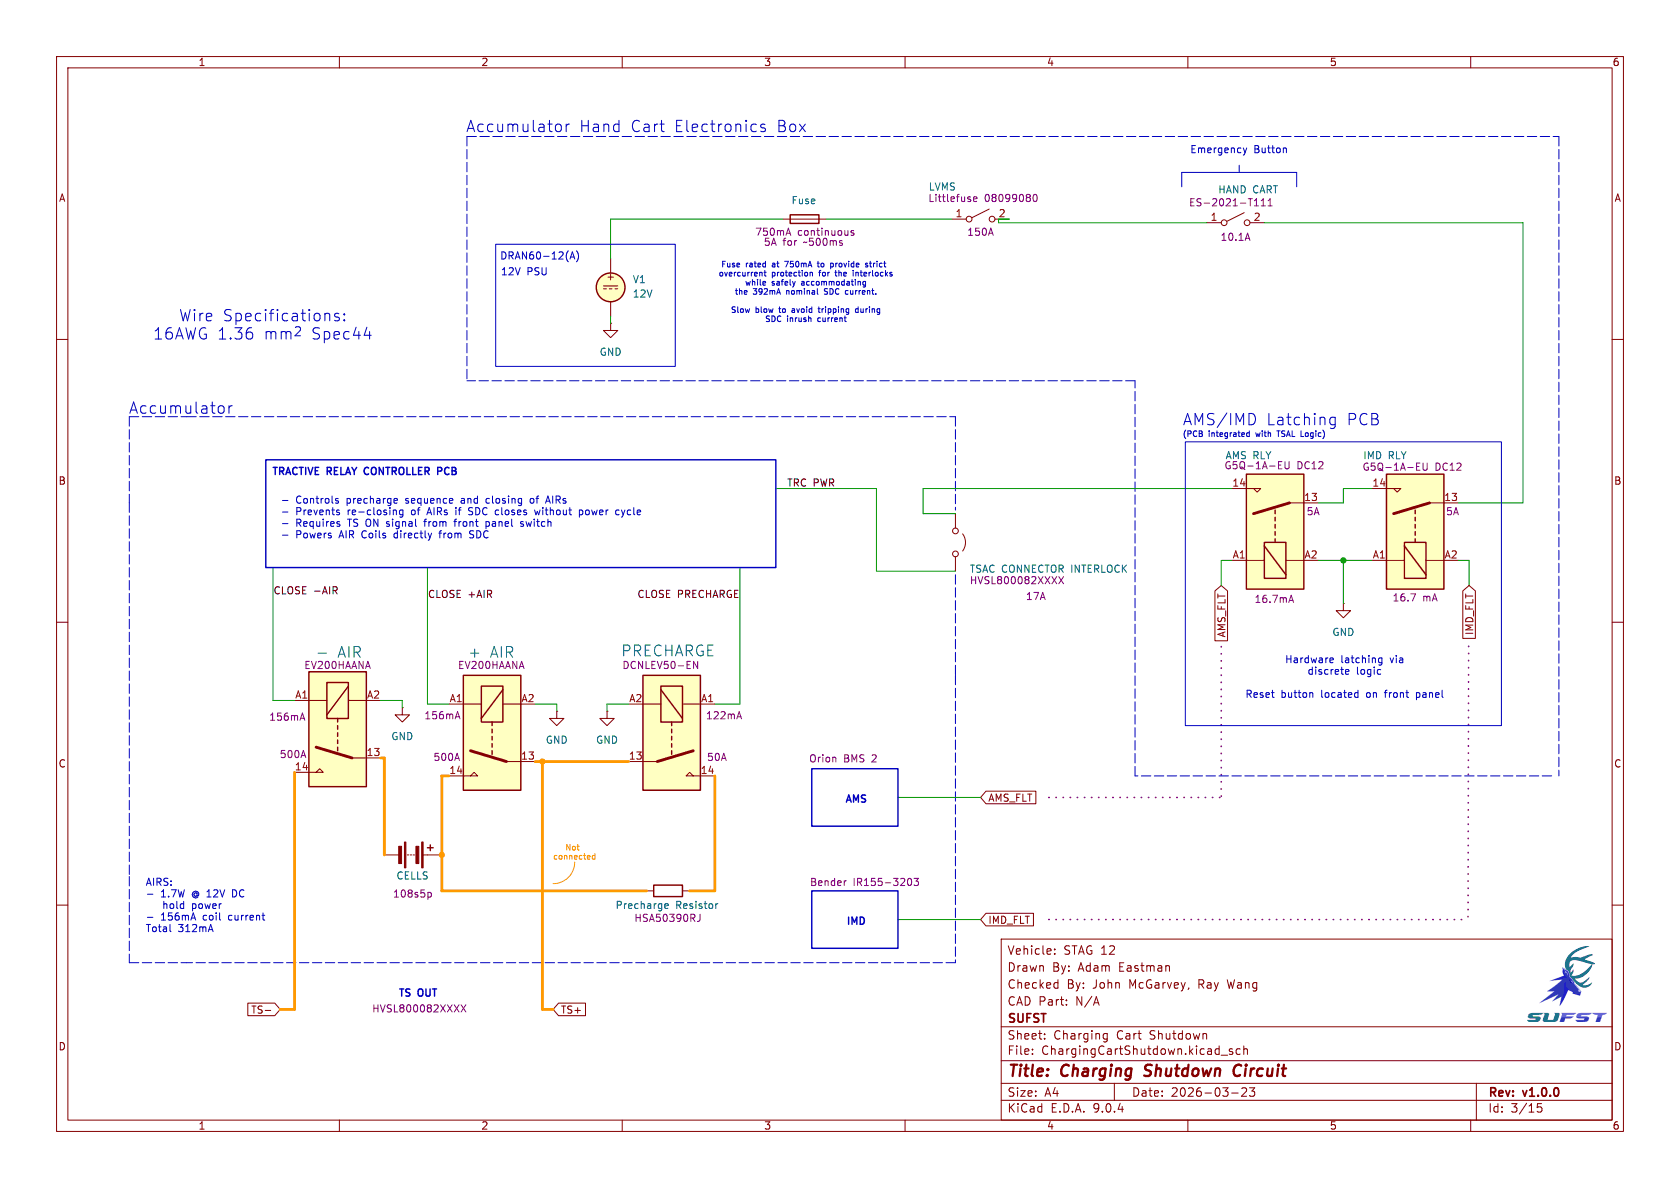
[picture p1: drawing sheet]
(kicad_sch
 (version 20250114)
 (generator "eeschema")
 (generator_version "9.0")
 (paper "A4")
 (title_block
  (title "Charging Shutdown Circuit")
  (date "2026-03-23")
  (rev "v1.0.0")
  (company "SUFST")
  (comment 1 "STAG 12")
  (comment 2 "Adam Eastman")
  (comment 3 "John McGarvey, Ray Wang")
  (comment 4 "N/A"))
 (lib_symbols
  (symbol "Device:Battery"
   (pin_numbers (hide yes))
   (pin_names
    (offset 0) (hide yes)) (exclude_from_sim no) (in_bom yes) (on_board yes)
   (property "Reference" "BT" (at 2.54 2.54 0) (effects (font (size 1.27 1.27)) (justify left)))
   (property "Value" "Battery" (at 2.54 0 0) (effects (font (size 1.27 1.27)) (justify left)))
   (property "Footprint" "" (at 0 1.524 90) (effects (font (size 1.27 1.27)) (hide yes)))
   (property "Datasheet" "~" (at 0 1.524 90) (effects (font (size 1.27 1.27)) (hide yes)))
   (property "Description" "Multiple-cell battery" (at 0 0 0) (effects (font (size 1.27 1.27)) (hide yes)))
   (symbol "Battery_0_1"
    (rectangle (start -2.286 1.778) (end 2.286 1.524) (stroke (width 0) (type default)) (fill (type outline)))
    (rectangle (start -2.286 -1.27) (end 2.286 -1.524) (stroke (width 0) (type default)) (fill (type outline)))
    (rectangle (start -1.524 1.016) (end 1.524 0.508) (stroke (width 0) (type default)) (fill (type outline)))
    (rectangle (start -1.524 -2.032) (end 1.524 -2.54) (stroke (width 0) (type default)) (fill (type outline)))
    (polyline (pts (xy 0 1.778) (xy 0 2.54)) (stroke (width 0) (type default)) (fill (type none)))
    (polyline (pts (xy 0 0) (xy 0 0.254)) (stroke (width 0) (type default)) (fill (type none)))
    (polyline (pts (xy 0 -0.508) (xy 0 -0.254)) (stroke (width 0) (type default)) (fill (type none)))
    (polyline (pts (xy 0 -1.016) (xy 0 -0.762)) (stroke (width 0) (type default)) (fill (type none)))
    (polyline (pts (xy 0.762 3.048) (xy 1.778 3.048)) (stroke (width 0.254) (type default)) (fill (type none)))
    (polyline (pts (xy 1.27 3.556) (xy 1.27 2.54)) (stroke (width 0.254) (type default)) (fill (type none))))
   (symbol "Battery_1_1"
    (pin passive line (at 0 5.08 270) (length 2.54) (name "+" (effects (font (size 1.27 1.27)))) (number "1" (effects (font (size 1.27 1.27)))))
    (pin passive line (at 0 -5.08 90) (length 2.54) (name "-" (effects (font (size 1.27 1.27)))) (number "2" (effects (font (size 1.27 1.27))))))
   (embedded_fonts no))
  (symbol "Device:Fuse"
   (pin_numbers (hide yes))
   (pin_names
    (offset 0)) (exclude_from_sim no) (in_bom yes) (on_board yes)
   (property "Reference" "F" (at 2.032 0 90) (effects (font (size 1.27 1.27))))
   (property "Value" "Fuse" (at -1.905 0 90) (effects (font (size 1.27 1.27))))
   (property "Footprint" "" (at -1.778 0 90) (effects (font (size 1.27 1.27)) (hide yes)))
   (property "Datasheet" "~" (at 0 0 0) (effects (font (size 1.27 1.27)) (hide yes)))
   (property "Description" "Fuse" (at 0 0 0) (effects (font (size 1.27 1.27)) (hide yes)))
   (symbol "Fuse_0_1"
    (rectangle (start -0.762 -2.54) (end 0.762 2.54) (stroke (width 0.254) (type default)) (fill (type none)))
    (polyline (pts (xy 0 2.54) (xy 0 -2.54)) (stroke (width 0) (type default)) (fill (type none))))
   (symbol "Fuse_1_1"
    (pin passive line (at 0 3.81 270) (length 1.27) (name "~" (effects (font (size 1.27 1.27)))) (number "1" (effects (font (size 1.27 1.27)))))
    (pin passive line (at 0 -3.81 90) (length 1.27) (name "~" (effects (font (size 1.27 1.27)))) (number "2" (effects (font (size 1.27 1.27))))))
   (embedded_fonts no))
  (symbol "Device:R"
   (pin_numbers (hide yes))
   (pin_names
    (offset 0)) (exclude_from_sim no) (in_bom yes) (on_board yes)
   (property "Reference" "R" (at 2.032 0 90) (effects (font (size 1.27 1.27))))
   (property "Value" "R" (at 0 0 90) (effects (font (size 1.27 1.27))))
   (property "Footprint" "" (at -1.778 0 90) (effects (font (size 1.27 1.27)) (hide yes)))
   (property "Datasheet" "~" (at 0 0 0) (effects (font (size 1.27 1.27)) (hide yes)))
   (property "Description" "Resistor" (at 0 0 0) (effects (font (size 1.27 1.27)) (hide yes)))
   (symbol "R_0_1"
    (rectangle (start -1.016 -2.54) (end 1.016 2.54) (stroke (width 0.254) (type default)) (fill (type none))))
   (symbol "R_1_1"
    (pin passive line (at 0 3.81 270) (length 1.27) (name "~" (effects (font (size 1.27 1.27)))) (number "1" (effects (font (size 1.27 1.27)))))
    (pin passive line (at 0 -3.81 90) (length 1.27) (name "~" (effects (font (size 1.27 1.27)))) (number "2" (effects (font (size 1.27 1.27))))))
   (embedded_fonts no))
  (symbol "Jumper:Jumper_2_Open"
   (pin_numbers (hide yes))
   (pin_names
    (offset 0) (hide yes)) (exclude_from_sim no) (in_bom yes) (on_board yes)
   (property "Reference" "JP" (at 0 2.794 0) (effects (font (size 1.27 1.27))))
   (property "Value" "Jumper_2_Open" (at 0 -2.286 0) (effects (font (size 1.27 1.27))))
   (property "Footprint" "" (at 0 0 0) (effects (font (size 1.27 1.27)) (hide yes)))
   (property "Datasheet" "~" (at 0 0 0) (effects (font (size 1.27 1.27)) (hide yes)))
   (property "Description" "Jumper, 2-pole, open" (at 0 0 0) (effects (font (size 1.27 1.27)) (hide yes)))
   (symbol "Jumper_2_Open_0_0"
    (circle (center -2.032 0) (radius 0.508) (stroke (width 0) (type default)) (fill (type none)))
    (circle (center 2.032 0) (radius 0.508) (stroke (width 0) (type default)) (fill (type none))))
   (symbol "Jumper_2_Open_0_1"
    (arc (start -1.524 1.27) (mid 0 1.778) (end 1.524 1.27) (stroke (width 0) (type default)) (fill (type none))))
   (symbol "Jumper_2_Open_1_1"
    (pin passive line (at -5.08 0 0) (length 2.54) (name "A" (effects (font (size 1.27 1.27)))) (number "1" (effects (font (size 1.27 1.27)))))
    (pin passive line (at 5.08 0 180) (length 2.54) (name "B" (effects (font (size 1.27 1.27)))) (number "2" (effects (font (size 1.27 1.27))))))
   (embedded_fonts no))
  (symbol "Relay:Relay_SPST-NO" (exclude_from_sim no) (in_bom yes) (on_board yes)
   (property "Reference" "K" (at 11.43 3.81 0) (effects (font (size 1.27 1.27)) (justify left)))
   (property "Value" "Relay_SPST-NO" (at 11.43 1.27 0) (effects (font (size 1.27 1.27)) (justify left)))
   (property "Footprint" "" (at 11.43 -1.27 0) (effects (font (size 1.27 1.27)) (justify left) (hide yes)))
   (property "Datasheet" "~" (at 0 0 0) (effects (font (size 1.27 1.27)) (hide yes)))
   (property "Description" "Relay SPST, normally open, EN50005" (at 0 0 0) (effects (font (size 1.27 1.27)) (hide yes)))
   (symbol "Relay_SPST-NO_0_0"
    (polyline (pts (xy 7.62 5.08) (xy 7.62 2.54) (xy 6.985 3.175) (xy 7.62 3.81)) (stroke (width 0) (type default)) (fill (type none))))
   (symbol "Relay_SPST-NO_0_1"
    (rectangle (start -10.16 5.08) (end 10.16 -5.08) (stroke (width 0.254) (type default)) (fill (type background)))
    (rectangle (start -8.255 1.905) (end -1.905 -1.905) (stroke (width 0.254) (type default)) (fill (type none)))
    (polyline (pts (xy -7.62 -1.905) (xy -2.54 1.905)) (stroke (width 0.254) (type default)) (fill (type none)))
    (polyline (pts (xy -5.08 5.08) (xy -5.08 1.905)) (stroke (width 0) (type default)) (fill (type none)))
    (polyline (pts (xy -5.08 -5.08) (xy -5.08 -1.905)) (stroke (width 0) (type default)) (fill (type none)))
    (polyline (pts (xy -1.905 0) (xy -1.27 0)) (stroke (width 0.254) (type default)) (fill (type none)))
    (polyline (pts (xy -0.635 0) (xy 0 0)) (stroke (width 0.254) (type default)) (fill (type none)))
    (polyline (pts (xy 0.635 0) (xy 1.27 0)) (stroke (width 0.254) (type default)) (fill (type none)))
    (polyline (pts (xy 1.905 0) (xy 2.54 0)) (stroke (width 0.254) (type default)) (fill (type none)))
    (polyline (pts (xy 3.175 0) (xy 3.81 0)) (stroke (width 0.254) (type default)) (fill (type none)))
    (polyline (pts (xy 5.08 -2.54) (xy 3.175 3.81)) (stroke (width 0.508) (type default)) (fill (type none)))
    (polyline (pts (xy 5.08 -2.54) (xy 5.08 -5.08)) (stroke (width 0) (type default)) (fill (type none))))
   (symbol "Relay_SPST-NO_1_1"
    (pin passive line (at -5.08 7.62 270) (length 2.54) (name "~" (effects (font (size 1.27 1.27)))) (number "A1" (effects (font (size 1.27 1.27)))))
    (pin passive line (at -5.08 -7.62 90) (length 2.54) (name "~" (effects (font (size 1.27 1.27)))) (number "A2" (effects (font (size 1.27 1.27)))))
    (pin passive line (at 5.08 -7.62 90) (length 2.54) (name "~" (effects (font (size 1.27 1.27)))) (number "13" (effects (font (size 1.27 1.27)))))
    (pin passive line (at 7.62 7.62 270) (length 2.54) (name "~" (effects (font (size 1.27 1.27)))) (number "14" (effects (font (size 1.27 1.27))))))
   (embedded_fonts no))
  (symbol "Simulation_SPICE:VDC"
   (pin_numbers (hide yes))
   (pin_names
    (offset 0.0254)) (exclude_from_sim no) (in_bom yes) (on_board yes)
   (property "Reference" "V" (at 2.54 2.54 0) (effects (font (size 1.27 1.27)) (justify left)))
   (property "Value" "1" (at 2.54 0 0) (effects (font (size 1.27 1.27)) (justify left)))
   (property "Footprint" "" (at 0 0 0) (effects (font (size 1.27 1.27)) (hide yes)))
   (property "Datasheet" "https://ngspice.sourceforge.io/docs/ngspice-html-manual/manual.xhtml#sec_Independent_Sources_for" (at 0 0 0) (effects (font (size 1.27 1.27)) (hide yes)))
   (property "Description" "Voltage source, DC" (at 0 0 0) (effects (font (size 1.27 1.27)) (hide yes)))
   (property "Sim.Pins" "1=+ 2=-" (at 0 0 0) (effects (font (size 1.27 1.27)) (hide yes)))
   (property "Sim.Type" "DC" (at 0 0 0) (effects (font (size 1.27 1.27)) (hide yes)))
   (property "Sim.Device" "V" (at 0 0 0) (effects (font (size 1.27 1.27)) (justify left) (hide yes)))
   (symbol "VDC_0_0"
    (polyline (pts (xy -1.27 0.254) (xy 1.27 0.254)) (stroke (width 0) (type default)) (fill (type none)))
    (polyline (pts (xy -0.762 -0.254) (xy -1.27 -0.254)) (stroke (width 0) (type default)) (fill (type none)))
    (polyline (pts (xy 0.254 -0.254) (xy -0.254 -0.254)) (stroke (width 0) (type default)) (fill (type none)))
    (polyline (pts (xy 1.27 -0.254) (xy 0.762 -0.254)) (stroke (width 0) (type default)) (fill (type none)))
    (text "+" (at 0 1.905 0) (effects (font (size 1.27 1.27)))))
   (symbol "VDC_0_1"
    (circle (center 0 0) (radius 2.54) (stroke (width 0.254) (type default)) (fill (type background))))
   (symbol "VDC_1_1"
    (pin passive line (at 0 5.08 270) (length 2.54) (name "~" (effects (font (size 1.27 1.27)))) (number "1" (effects (font (size 1.27 1.27)))))
    (pin passive line (at 0 -5.08 90) (length 2.54) (name "~" (effects (font (size 1.27 1.27)))) (number "2" (effects (font (size 1.27 1.27))))))
   (embedded_fonts no))
  (symbol "Switch:SW_SPST"
   (pin_names
    (offset 0) (hide yes)) (exclude_from_sim no) (in_bom yes) (on_board yes)
   (property "Reference" "SW" (at 0 3.175 0) (effects (font (size 1.27 1.27))))
   (property "Value" "SW_SPST" (at 0 -2.54 0) (effects (font (size 1.27 1.27))))
   (property "Footprint" "" (at 0 0 0) (effects (font (size 1.27 1.27)) (hide yes)))
   (property "Datasheet" "~" (at 0 0 0) (effects (font (size 1.27 1.27)) (hide yes)))
   (property "Description" "Single Pole Single Throw (SPST) switch" (at 0 0 0) (effects (font (size 1.27 1.27)) (hide yes)))
   (symbol "SW_SPST_0_0"
    (circle (center -2.032 0) (radius 0.508) (stroke (width 0) (type default)) (fill (type none)))
    (polyline (pts (xy -1.524 0.254) (xy 1.524 1.778)) (stroke (width 0) (type default)) (fill (type none)))
    (circle (center 2.032 0) (radius 0.508) (stroke (width 0) (type default)) (fill (type none))))
   (symbol "SW_SPST_1_1"
    (pin passive line (at -5.08 0 0) (length 2.54) (name "A" (effects (font (size 1.27 1.27)))) (number "1" (effects (font (size 1.27 1.27)))))
    (pin passive line (at 5.08 0 180) (length 2.54) (name "B" (effects (font (size 1.27 1.27)))) (number "2" (effects (font (size 1.27 1.27))))))
   (embedded_fonts no))
  (symbol "power:GND"
   (power)
   (pin_numbers (hide yes))
   (pin_names
    (offset 0) (hide yes)) (exclude_from_sim no) (in_bom yes) (on_board yes)
   (property "Reference" "#PWR" (at 0 -6.35 0) (effects (font (size 1.27 1.27)) (hide yes)))
   (property "Value" "GND" (at 0 -3.81 0) (effects (font (size 1.27 1.27))))
   (property "Footprint" "" (at 0 0 0) (effects (font (size 1.27 1.27)) (hide yes)))
   (property "Datasheet" "" (at 0 0 0) (effects (font (size 1.27 1.27)) (hide yes)))
   (property "Description" "Power symbol creates a global label with name \"GND\" , ground" (at 0 0 0) (effects (font (size 1.27 1.27)) (hide yes)))
   (symbol "GND_0_1"
    (polyline (pts (xy 0 0) (xy 0 -1.27) (xy 1.27 -1.27) (xy 0 -2.54) (xy -1.27 -1.27) (xy 0 -1.27)) (stroke (width 0) (type default)) (fill (type none))))
   (symbol "GND_1_1"
    (pin power_in line (at 0 0 270) (length 0) (name "~" (effects (font (size 1.27 1.27)))) (number "1" (effects (font (size 1.27 1.27))))))
   (embedded_fonts no)))
 (rectangle
  (start 87.63 43.18)
  (end 119.38 64.77)
  (stroke (width 0) (type solid))
  (fill (type none)))
 (rectangle
  (start 143.51 157.48)
  (end 158.75 167.64)
  (stroke (width 0.254) (type solid))
  (fill (type none)))
 (arc
  (start 101.6 152.4)
  (mid 100.4841 155.0941)
  (end 97.79 156.21)
  (stroke (width 0) (type solid) (color 255 153 0 1))
  (fill (type none)))
 (rectangle
  (start 143.51 135.89)
  (end 158.75 146.05)
  (stroke (width 0.254) (type solid))
  (fill (type none)))
 (rectangle
  (start 46.99 81.28)
  (end 137.16 100.33)
  (stroke (width 0.254) (type solid))
  (fill (type none)))
 (rectangle
  (start 209.55 78.105)
  (end 265.43 128.27)
  (stroke (width 0) (type solid))
  (fill (type none)))
 (text "Hardware latching via\ndiscrete logic\n\nReset button located on front panel"
  (exclude_from_sim no)
  (at 237.744 119.888 0)
  (effects (font (size 1.27 1.27) (thickness 0.1588))))
 (text "Orion BMS 2"
  (exclude_from_sim no)
  (at 149.098 134.366 0)
  (effects (font (size 1.27 1.27) (color 132 0 132 1))))
 (text "Accumulator Hand Cart Electronics Box"
  (exclude_from_sim no)
  (at 112.522 22.606 0)
  (effects (font (size 2 2))))
 (text "Emergency Button"
  (exclude_from_sim no)
  (at 219.075 26.67 0)
  (effects (font (size 1.27 1.27))))
 (text "Bender IR155-3203"
  (exclude_from_sim no)
  (at 152.908 156.21 0)
  (effects (font (size 1.27 1.27) (color 132 0 132 1))))
 (text "DRAN60-12(A)"
  (exclude_from_sim no)
  (at 95.504 45.466 0)
  (effects (font (size 1.27 1.27))))
 (text "Accumulator"
  (exclude_from_sim no)
  (at 32.004 72.39 0)
  (effects (font (size 2 2))))
 (text "AMS/IMD Latching PCB"
  (exclude_from_sim no)
  (at 226.568 74.422 0)
  (effects (font (size 2 2))))
 (text "(PCB integrated with TSAL Logic)"
  (exclude_from_sim no)
  (at 221.742 76.962 0)
  (effects (font (size 1 1))))
 (text "IMD"
  (exclude_from_sim no)
  (at 151.384 163.068 0)
  (effects (font (size 1.27 1.27) (thickness 0.254)
    (bold yes))))
 (text "TS OUT"
  (exclude_from_sim no)
  (at 73.914 175.768 0)
  (effects (font (size 1.27 1.27) (thickness 0.254)
    (bold yes))))
 (text "Not \nconnected"
  (exclude_from_sim no)
  (at 101.6 150.876 0)
  (effects (font (size 1 1) (thickness 0.125) (color 255 153 0 1))))
 (text "12V PSU"
  (exclude_from_sim no)
  (at 92.71 48.26 0)
  (effects (font (size 1.27 1.27))))
 (text "HVSL800082XXXX"
  (exclude_from_sim no)
  (at 74.168 178.562 0)
  (effects (font (size 1.27 1.27) (color 132 0 132 1))))
 (text "- Controls precharge sequence and closing of AIRs\n- Prevents re-closing of AIRs if SDC closes without power cycle\n- Requires TS ON signal from front panel switch\n- Powers AIR Coils directly from SDC"
  (exclude_from_sim no)
  (at 49.53 91.694 0)
  (effects (font (size 1.27 1.27) (thickness 0.1588)) (justify left)))
 (text "TRACTIVE RELAY CONTROLLER PCB\n"
  (exclude_from_sim no)
  (at 48.006 83.566 0)
  (effects (font (size 1.27 1.27) (thickness 0.254)
    (bold yes)) (justify left)))
 (text "AMS"
  (exclude_from_sim no)
  (at 151.384 141.478 0)
  (effects (font (size 1.27 1.27) (thickness 0.254)
    (bold yes))))
 (text "Fuse rated at 750mA to provide strict \novercurrent protection for the interlocks\nwhile safely accommodating\nthe 392mA nominal SDC current.\n\nSlow blow to avoid tripping during\nSDC inrush current"
  (exclude_from_sim no)
  (at 142.494 51.816 0)
  (effects (font (size 1 1) (thickness 0.1588))))
 (text "AIRS:\n- 1.7W @ 12V DC\n   hold power\n- 156mA coil current\nTotal 312mA"
  (exclude_from_sim no)
  (at 25.654 160.274 0)
  (effects (font (size 1.27 1.27) (thickness 0.1588)) (justify left)))
 (text "Wire Specifications:\n16AWG 1.36 mm^{2} Spec44"
  (exclude_from_sim no)
  (at 46.482 57.658 0)
  (effects (font (size 2 2))))
 (junction
  (at 237.49 99.06)
  (diameter 0)
  (color 0 0 0 0))
 (junction
  (at 95.885 134.62)
  (diameter 0)
  (color 255 153 0 1))
 (junction
  (at 78.105 151.13)
  (diameter 0)
  (color 255 153 0 1))
 (wire
  (pts (xy 71.12 123.825) (xy 67.31 123.825))
  (stroke (width 0) (type default)))
 (polyline
  (pts (xy 22.86 170.18) (xy 33.02 170.18))
  (stroke (width 0) (type dash)))
 (wire
  (pts (xy 78.105 151.13) (xy 78.105 157.48))
  (stroke (width 0.5) (type default) (color 255 153 0 1)))
 (wire
  (pts (xy 111.125 124.46) (xy 107.315 124.46))
  (stroke (width 0) (type default)))
 (polyline
  (pts (xy 33.02 73.66) (xy 168.91 73.66))
  (stroke (width 0) (type dash)))
 (wire
  (pts (xy 154.94 86.36) (xy 154.94 100.965))
  (stroke (width 0) (type default)))
 (wire
  (pts (xy 67.945 133.985) (xy 67.945 151.13))
  (stroke (width 0.5) (type default) (color 255 153 0 1)))
 (polyline
  (pts (xy 274.32 137.16) (xy 200.66 137.16))
  (stroke (width 0) (type dash)))
 (wire
  (pts (xy 79.375 124.46) (xy 75.565 124.46))
  (stroke (width 0) (type default)))
 (polyline
  (pts (xy 208.915 33.02) (xy 208.915 30.48))
  (stroke (width 0) (type default)))
 (polyline
  (pts (xy 22.86 88.9) (xy 22.86 154.94))
  (stroke (width 0) (type dash)))
 (wire
  (pts (xy 168.91 100.965) (xy 154.94 100.965))
  (stroke (width 0) (type default)))
 (wire
  (pts (xy 78.105 157.48) (xy 114.3 157.48))
  (stroke (width 0.5) (type default) (color 255 153 0 1)))
 (wire
  (pts (xy 52.07 178.435) (xy 49.53 178.435))
  (stroke (width 0.5) (type default) (color 255 153 0 1)))
 (polyline
  (pts (xy 82.55 24.13) (xy 275.59 24.13))
  (stroke (width 0) (type dash)))
 (wire
  (pts (xy 259.715 103.505) (xy 259.715 99.06))
  (stroke (width 0) (type default)))
 (polyline
  (pts (xy 215.9 114.3) (xy 215.9 140.97))
  (stroke (width 0.3) (type dot) (color 132 0 132 1)))
 (wire
  (pts (xy 107.95 38.735) (xy 138.43 38.735))
  (stroke (width 0) (type default)))
 (wire
  (pts (xy 237.49 86.36) (xy 242.57 86.36))
  (stroke (width 0) (type default)))
 (polyline
  (pts (xy 168.91 170.18) (xy 33.02 170.18))
  (stroke (width 0) (type dash)))
 (wire
  (pts (xy 52.07 136.525) (xy 52.07 178.435))
  (stroke (width 0.5) (type default) (color 255 153 0 1)))
 (wire
  (pts (xy 237.49 99.06) (xy 242.57 99.06))
  (stroke (width 0) (type default)))
 (wire
  (pts (xy 67.945 133.985) (xy 67.31 133.985))
  (stroke (width 0.5) (type default) (color 255 153 0 1)))
 (wire
  (pts (xy 257.81 88.9) (xy 269.24 88.9))
  (stroke (width 0) (type default)))
 (polyline
  (pts (xy 259.6346 114.2367) (xy 259.5262 162.6551))
  (stroke (width 0.3) (type dot) (color 132 0 132 1)))
 (wire
  (pts (xy 107.315 124.46) (xy 107.315 125.73))
  (stroke (width 0) (type default)))
 (wire
  (pts (xy 97.79 178.435) (xy 95.885 178.435))
  (stroke (width 0.5) (type default) (color 255 153 0 1)))
 (polyline
  (pts (xy 22.86 154.94) (xy 22.86 170.18))
  (stroke (width 0) (type dash)))
 (polyline
  (pts (xy 22.86 73.66) (xy 22.86 88.9))
  (stroke (width 0) (type dash)))
 (polyline
  (pts (xy 168.91 73.66) (xy 168.91 90.17))
  (stroke (width 0) (type dash)))
 (wire
  (pts (xy 233.045 88.9) (xy 237.49 88.9))
  (stroke (width 0) (type default)))
 (wire
  (pts (xy 237.49 86.36) (xy 237.49 88.9))
  (stroke (width 0) (type default)))
 (wire
  (pts (xy 48.26 100.33) (xy 48.26 123.825))
  (stroke (width 0) (type default)))
 (wire
  (pts (xy 269.24 39.37) (xy 269.24 88.9))
  (stroke (width 0) (type default)))
 (wire
  (pts (xy 78.105 137.16) (xy 78.105 151.13))
  (stroke (width 0.5) (type default) (color 255 153 0 1)))
 (polyline
  (pts (xy 168.91 101.6) (xy 168.91 119.38))
  (stroke (width 0) (type dash)))
 (polyline
  (pts (xy 168.91 119.38) (xy 168.91 170.18))
  (stroke (width 0) (type dash)))
 (wire
  (pts (xy 107.95 38.735) (xy 107.95 45.72))
  (stroke (width 0) (type default)))
 (wire
  (pts (xy 126.365 157.48) (xy 121.92 157.48))
  (stroke (width 0.5) (type default) (color 255 153 0 1)))
 (polyline
  (pts (xy 22.86 73.66) (xy 33.02 73.66))
  (stroke (width 0) (type dash)))
 (wire
  (pts (xy 75.565 100.33) (xy 75.565 124.46))
  (stroke (width 0) (type default)))
 (wire
  (pts (xy 130.81 100.33) (xy 130.81 124.46))
  (stroke (width 0) (type default)))
 (polyline
  (pts (xy 82.55 24.13) (xy 82.55 67.31))
  (stroke (width 0) (type dash)))
 (polyline
  (pts (xy 208.915 30.48) (xy 229.235 30.48))
  (stroke (width 0) (type default)))
 (wire
  (pts (xy 95.885 134.62) (xy 111.125 134.62))
  (stroke (width 0.5) (type default) (color 255 153 0 1)))
 (wire
  (pts (xy 158.75 162.56) (xy 173.355 162.56))
  (stroke (width 0) (type default)))
 (wire
  (pts (xy 176.53 38.735) (xy 176.53 39.37))
  (stroke (width 0) (type default)))
 (wire
  (pts (xy 237.49 99.06) (xy 237.49 106.68))
  (stroke (width 0) (type default)))
 (wire
  (pts (xy 71.12 123.825) (xy 71.12 125.095))
  (stroke (width 0) (type default)))
 (polyline
  (pts (xy 229.235 30.48) (xy 229.235 33.02))
  (stroke (width 0) (type default)))
 (polyline
  (pts (xy 200.66 137.16) (xy 200.66 67.31))
  (stroke (width 0) (type dash)))
 (wire
  (pts (xy 79.375 137.16) (xy 78.105 137.16))
  (stroke (width 0.5) (type default) (color 255 153 0 1)))
 (wire
  (pts (xy 95.885 134.62) (xy 94.615 134.62))
  (stroke (width 0.5) (type default) (color 255 153 0 1)))
 (polyline
  (pts (xy 200.66 67.31) (xy 82.55 67.31))
  (stroke (width 0) (type dash)))
 (wire
  (pts (xy 146.05 38.735) (xy 168.275 38.735))
  (stroke (width 0) (type default)))
 (polyline
  (pts (xy 275.59 24.13) (xy 275.59 137.16))
  (stroke (width 0) (type dash)))
 (polyline
  (pts (xy 219.075 29.21) (xy 219.075 30.48))
  (stroke (width 0) (type default)))
 (wire
  (pts (xy 215.9 103.505) (xy 215.9 99.06))
  (stroke (width 0) (type default)))
 (wire
  (pts (xy 158.75 140.97) (xy 173.355 140.97))
  (stroke (width 0) (type default)))
 (wire
  (pts (xy 259.715 99.06) (xy 257.81 99.06))
  (stroke (width 0) (type default)))
 (wire
  (pts (xy 163.195 86.36) (xy 163.195 90.805))
  (stroke (width 0) (type default)))
 (wire
  (pts (xy 95.885 178.435) (xy 95.885 134.62))
  (stroke (width 0.5) (type default) (color 255 153 0 1)))
 (polyline
  (pts (xy 185.42 162.5469) (xy 259.08 162.56))
  (stroke (width 0.3) (type dot) (color 132 0 132 1)))
 (wire
  (pts (xy 233.045 99.06) (xy 237.49 99.06))
  (stroke (width 0) (type default)))
 (wire
  (pts (xy 178.435 38.735) (xy 176.53 38.735))
  (stroke (width 0) (type default)))
 (wire
  (pts (xy 94.615 124.46) (xy 98.425 124.46))
  (stroke (width 0) (type default)))
 (wire
  (pts (xy 126.365 157.48) (xy 126.365 137.16))
  (stroke (width 0.5) (type default) (color 255 153 0 1)))
 (wire
  (pts (xy 163.195 86.36) (xy 217.805 86.36))
  (stroke (width 0) (type default)))
 (wire
  (pts (xy 52.07 123.825) (xy 48.26 123.825))
  (stroke (width 0) (type default)))
 (wire
  (pts (xy 126.365 124.46) (xy 130.81 124.46))
  (stroke (width 0) (type default)))
 (polyline
  (pts (xy 185.42 140.97) (xy 215.9 140.97))
  (stroke (width 0.3) (type dot) (color 132 0 132 1)))
 (wire
  (pts (xy 107.95 55.88) (xy 107.95 57.15))
  (stroke (width 0) (type default)))
 (wire
  (pts (xy 176.53 39.37) (xy 213.36 39.37))
  (stroke (width 0) (type default)))
 (wire
  (pts (xy 98.425 124.46) (xy 98.425 125.73))
  (stroke (width 0) (type default)))
 (wire
  (pts (xy 215.9 99.06) (xy 217.805 99.06))
  (stroke (width 0) (type default)))
 (wire
  (pts (xy 223.52 39.37) (xy 269.24 39.37))
  (stroke (width 0) (type default)))
 (wire
  (pts (xy 137.16 86.36) (xy 154.94 86.36))
  (stroke (width 0) (type default)))
 (wire
  (pts (xy 163.195 90.805) (xy 168.91 90.805))
  (stroke (width 0) (type default)))
 (label "CLOSE -AIR"
  (at 48.26 105.41 0)
  (effects (font (size 1.27 1.27)) (justify left bottom)))
 (label "CLOSE PRECHARGE"
  (at 130.81 106.045 180)
  (effects (font (size 1.27 1.27)) (justify right bottom)))
 (label "CLOSE +AIR"
  (at 75.565 106.045 0)
  (effects (font (size 1.27 1.27)) (justify left bottom)))
 (label "TRC PWR"
  (at 139.065 86.36 0)
  (effects (font (size 1.27 1.27)) (justify left bottom)))
 (global_label "IMD_FLT"
  (shape input)
  (at 259.715 103.505 270)
  (fields_autoplaced yes)
  (effects (font (size 1.27 1.27)) (justify right))
  (property "Intersheetrefs" "${INTERSHEET_REFS}" (at 259.715 113.0742 90) (effects (font (size 1.27 1.27)) (justify right) (hide yes))))
 (global_label "AMS_FLT"
  (shape input)
  (at 215.9 103.505 270)
  (fields_autoplaced yes)
  (effects (font (size 1.27 1.27)) (justify right))
  (property "Intersheetrefs" "${INTERSHEET_REFS}" (at 215.9 113.6374 90) (effects (font (size 1.27 1.27)) (justify right) (hide yes))))
 (global_label "IMD_FLT"
  (shape input)
  (at 173.355 162.56 0)
  (fields_autoplaced yes)
  (effects (font (size 1.27 1.27)) (justify left))
  (property "Intersheetrefs" "${INTERSHEET_REFS}" (at 183.0641 162.56 0) (effects (font (size 1.27 1.27)) (justify left) (hide yes))))
 (global_label "TS+"
  (shape input)
  (at 97.79 178.435 0)
  (fields_autoplaced yes)
  (effects (font (size 1.27 1.27)) (justify left))
  (property "Intersheetrefs" "${INTERSHEET_REFS}" (at 103.096 178.435 0) (effects (font (size 1.27 1.27)) (justify left) (hide yes))))
 (global_label "TS-"
  (shape input)
  (at 49.53 178.435 180)
  (fields_autoplaced yes)
  (effects (font (size 1.27 1.27)) (justify right))
  (property "Intersheetrefs" "${INTERSHEET_REFS}" (at 43.4495 178.435 0) (effects (font (size 1.27 1.27)) (justify right) (hide yes))))
 (global_label "AMS_FLT"
  (shape input)
  (at 173.355 140.97 0)
  (fields_autoplaced yes)
  (effects (font (size 1.27 1.27)) (justify left))
  (property "Intersheetrefs" "${INTERSHEET_REFS}" (at 183.4874 140.97 0) (effects (font (size 1.27 1.27)) (justify left) (hide yes))))
 (symbol
  (lib_id "power:GND")
  (at 237.49 106.68 0)
  (unit 1)
  (exclude_from_sim no)
  (in_bom yes)
  (on_board yes)
  (dnp no)
  (fields_autoplaced yes)
  (property "Reference" "#PWR012" (at 237.49 113.03 0) (effects (font (size 1.27 1.27)) (hide yes)))
  (property "Value" "GND" (at 237.49 111.76 0) (effects (font (size 1.27 1.27))))
  (property "Footprint" "" (at 237.49 106.68 0) (effects (font (size 1.27 1.27)) (hide yes)))
  (property "Datasheet" "" (at 237.49 106.68 0) (effects (font (size 1.27 1.27)) (hide yes)))
  (property "Description" "Power symbol creates a global label with name \"GND\" , ground" (at 237.49 106.68 0) (effects (font (size 1.27 1.27)) (hide yes)))
  (pin "1"))
 (symbol
  (lib_id "Relay:Relay_SPST-NO")
  (at 118.745 129.54 270)
  (unit 1)
  (exclude_from_sim no)
  (in_bom yes)
  (on_board yes)
  (dnp no)
  (property "Reference" "K9" (at 118.745 144.78 90) (effects (font (size 1.27 1.27)) (hide yes)))
  (property "Value" "PRECHARGE" (at 118.11 115.062 90) (effects (font (size 1.905 1.905))))
  (property "Footprint" "" (at 117.475 140.97 0) (effects (font (size 1.27 1.27)) (justify left) (hide yes)))
  (property "Datasheet" "~" (at 118.745 129.54 0) (effects (font (size 1.27 1.27)) (hide yes)))
  (property "Description" "Relay SPST, normally open, EN50005" (at 118.745 129.54 0) (effects (font (size 1.27 1.27)) (hide yes)))
  (property "PN" "DCNLEV50-EN" (at 116.84 117.602 90) (effects (font (size 1.27 1.27))))
  (property "Coil Current" "122mA" (at 128.016 126.492 90) (effects (font (size 1.27 1.27))))
  (property "Contact Current" "50A" (at 126.746 133.858 90) (effects (font (size 1.27 1.27))))
  (pin "14")
  (pin "13")
  (pin "A1")
  (pin "A2"))
 (symbol
  (lib_id "Relay:Relay_SPST-NO")
  (at 250.19 93.98 90)
  (unit 1)
  (exclude_from_sim no)
  (in_bom yes)
  (on_board yes)
  (dnp no)
  (property "Reference" "K6" (at 250.19 78.74 90) (effects (font (size 1.27 1.27)) (hide yes)))
  (property "Value" "IMD RLY" (at 244.856 80.518 90) (effects (font (size 1.27 1.27))))
  (property "Footprint" "" (at 251.46 82.55 0) (effects (font (size 1.27 1.27)) (justify left) (hide yes)))
  (property "Datasheet" "~" (at 250.19 93.98 0) (effects (font (size 1.27 1.27)) (hide yes)))
  (property "Description" "Relay SPST, normally open, EN50005" (at 250.19 93.98 0) (effects (font (size 1.27 1.27)) (hide yes)))
  (property "PN" "G5Q-1A-EU DC12 " (at 250.19 82.55 90) (effects (font (size 1.27 1.27))))
  (property "Coil Current" "16.7 mA" (at 250.19 105.664 90) (effects (font (size 1.27 1.27))))
  (property "Contact Current" "5A" (at 256.794 90.424 90) (effects (font (size 1.27 1.27))))
  (pin "14")
  (pin "13")
  (pin "A1")
  (pin "A2"))
 (symbol
  (lib_id "Relay:Relay_SPST-NO")
  (at 86.995 129.54 90)
  (mirror x)
  (unit 1)
  (exclude_from_sim no)
  (in_bom yes)
  (on_board yes)
  (dnp no)
  (property "Reference" "K8" (at 86.995 144.78 90) (effects (font (size 1.27 1.27)) (hide yes)))
  (property "Value" "+ AIR" (at 86.868 115.316 90) (effects (font (size 1.905 1.905))))
  (property "Footprint" "" (at 88.265 140.97 0) (effects (font (size 1.27 1.27)) (justify left) (hide yes)))
  (property "Datasheet" "~" (at 86.995 129.54 0) (effects (font (size 1.27 1.27)) (hide yes)))
  (property "Description" "Relay SPST, normally open, EN50005" (at 86.995 129.54 0) (effects (font (size 1.27 1.27)) (hide yes)))
  (property "PN" "EV200HAANA" (at 86.868 117.602 90) (effects (font (size 1.27 1.27))))
  (property "Coil Current" "156mA" (at 78.232 126.492 90) (effects (font (size 1.27 1.27))))
  (property "Contact Current" "500A" (at 78.994 133.858 90) (effects (font (size 1.27 1.27))))
  (pin "14")
  (pin "13")
  (pin "A1")
  (pin "A2"))
 (symbol
  (lib_id "Jumper:Jumper_2_Open")
  (at 168.91 95.885 270)
  (mirror x)
  (unit 1)
  (exclude_from_sim no)
  (in_bom yes)
  (on_board yes)
  (dnp no)
  (property "Reference" "JP5" (at 163.83 95.885 0) (effects (font (size 1.27 1.27)) (hide yes)))
  (property "Value" "TSAC CONNECTOR INTERLOCK" (at 185.42 100.584 90) (effects (font (size 1.27 1.27))))
  (property "Footprint" "" (at 168.91 95.885 0) (effects (font (size 1.27 1.27)) (hide yes)))
  (property "Datasheet" "~" (at 168.91 95.885 0) (effects (font (size 1.27 1.27)) (hide yes)))
  (property "Description" "Jumper, 2-pole, open" (at 168.91 95.885 0) (effects (font (size 1.27 1.27)) (hide yes)))
  (property "PN" "HVSL800082XXXX" (at 179.832 102.616 90) (effects (font (size 1.27 1.27))))
  (property "Current Rating" "17A" (at 183.134 105.41 90) (effects (font (size 1.27 1.27))))
  (pin "2")
  (pin "1"))
 (symbol
  (lib_id "Relay:Relay_SPST-NO")
  (at 225.425 93.98 90)
  (unit 1)
  (exclude_from_sim no)
  (in_bom yes)
  (on_board yes)
  (dnp no)
  (property "Reference" "K4" (at 225.425 78.74 90) (effects (font (size 1.27 1.27)) (hide yes)))
  (property "Value" "AMS RLY" (at 220.726 80.518 90) (effects (font (size 1.27 1.27))))
  (property "Footprint" "" (at 226.695 82.55 0) (effects (font (size 1.27 1.27)) (justify left) (hide yes)))
  (property "Datasheet" "~" (at 225.425 93.98 0) (effects (font (size 1.27 1.27)) (hide yes)))
  (property "Description" "Relay SPST, normally open, EN50005" (at 225.425 93.98 0) (effects (font (size 1.27 1.27)) (hide yes)))
  (property "PN" "G5Q-1A-EU DC12" (at 225.298 82.296 90) (effects (font (size 1.27 1.27))))
  (property "Coil Current" "16.7mA" (at 225.298 105.918 90) (effects (font (size 1.27 1.27))))
  (property "Contact Current" "5A" (at 232.156 90.424 90) (effects (font (size 1.27 1.27))))
  (pin "14")
  (pin "13")
  (pin "A1")
  (pin "A2"))
 (symbol
  (lib_id "Switch:SW_SPST")
  (at 218.44 39.37 0)
  (unit 1)
  (exclude_from_sim no)
  (in_bom yes)
  (on_board yes)
  (dnp no)
  (property "Reference" "SW1" (at 218.44 33.02 0) (effects (font (size 1.27 1.27)) (justify left) (hide yes)))
  (property "Value" "HAND CART" (at 215.265 33.528 0) (effects (font (size 1.27 1.27)) (justify left)))
  (property "Footprint" "" (at 218.44 39.37 0) (effects (font (size 1.27 1.27)) (hide yes)))
  (property "Datasheet" "~" (at 218.44 39.37 0) (effects (font (size 1.27 1.27)) (hide yes)))
  (property "Description" "Single Pole Single Throw (SPST) switch" (at 218.44 39.37 0) (effects (font (size 1.27 1.27)) (hide yes)))
  (property "PN" "ES-2021-T111" (at 217.678 35.814 0) (effects (font (size 1.27 1.27))))
  (property "Current Rating" "10.1A" (at 218.44 41.91 0) (effects (font (size 1.27 1.27))))
  (pin "2")
  (pin "1"))
 (symbol
  (lib_id "power:GND")
  (at 98.425 125.73 0)
  (unit 1)
  (exclude_from_sim no)
  (in_bom yes)
  (on_board yes)
  (dnp no)
  (fields_autoplaced yes)
  (property "Reference" "#PWR013" (at 98.425 132.08 0) (effects (font (size 1.27 1.27)) (hide yes)))
  (property "Value" "GND" (at 98.425 130.81 0) (effects (font (size 1.27 1.27))))
  (property "Footprint" "" (at 98.425 125.73 0) (effects (font (size 1.27 1.27)) (hide yes)))
  (property "Datasheet" "" (at 98.425 125.73 0) (effects (font (size 1.27 1.27)) (hide yes)))
  (property "Description" "Power symbol creates a global label with name \"GND\" , ground" (at 98.425 125.73 0) (effects (font (size 1.27 1.27)) (hide yes)))
  (pin "1"))
 (symbol
  (lib_id "power:GND")
  (at 71.12 125.095 0)
  (unit 1)
  (exclude_from_sim no)
  (in_bom yes)
  (on_board yes)
  (dnp no)
  (fields_autoplaced yes)
  (property "Reference" "#PWR014" (at 71.12 131.445 0) (effects (font (size 1.27 1.27)) (hide yes)))
  (property "Value" "GND" (at 71.12 130.175 0) (effects (font (size 1.27 1.27))))
  (property "Footprint" "" (at 71.12 125.095 0) (effects (font (size 1.27 1.27)) (hide yes)))
  (property "Datasheet" "" (at 71.12 125.095 0) (effects (font (size 1.27 1.27)) (hide yes)))
  (property "Description" "Power symbol creates a global label with name \"GND\" , ground" (at 71.12 125.095 0) (effects (font (size 1.27 1.27)) (hide yes)))
  (pin "1"))
 (symbol
  (lib_id "Device:R")
  (at 118.11 157.48 270)
  (unit 1)
  (exclude_from_sim no)
  (in_bom yes)
  (on_board yes)
  (dnp no)
  (property "Reference" "R54" (at 119.3801 160.02 0) (effects (font (size 1.27 1.27)) (justify left) (hide yes)))
  (property "Value" "Precharge Resistor" (at 108.712 160.02 90) (effects (font (size 1.27 1.27)) (justify left)))
  (property "Footprint" "" (at 118.11 155.702 90) (effects (font (size 1.27 1.27)) (hide yes)))
  (property "Datasheet" "~" (at 118.11 157.48 0) (effects (font (size 1.27 1.27)) (hide yes)))
  (property "Description" "Resistor" (at 118.11 157.48 0) (effects (font (size 1.27 1.27)) (hide yes)))
  (property "PN" "HSA50390RJ" (at 118.11 162.306 90) (effects (font (size 1.27 1.27))))
  (pin "2")
  (pin "1"))
 (symbol
  (lib_id "power:GND")
  (at 107.95 57.15 0)
  (unit 1)
  (exclude_from_sim no)
  (in_bom yes)
  (on_board yes)
  (dnp no)
  (fields_autoplaced yes)
  (property "Reference" "#PWR05" (at 107.95 63.5 0) (effects (font (size 1.27 1.27)) (hide yes)))
  (property "Value" "GND" (at 107.95 62.23 0) (effects (font (size 1.27 1.27))))
  (property "Footprint" "" (at 107.95 57.15 0) (effects (font (size 1.27 1.27)) (hide yes)))
  (property "Datasheet" "" (at 107.95 57.15 0) (effects (font (size 1.27 1.27)) (hide yes)))
  (property "Description" "Power symbol creates a global label with name \"GND\" , ground" (at 107.95 57.15 0) (effects (font (size 1.27 1.27)) (hide yes)))
  (pin "1"))
 (symbol
  (lib_id "Device:Fuse")
  (at 142.24 38.735 90)
  (unit 1)
  (exclude_from_sim no)
  (in_bom yes)
  (on_board yes)
  (dnp no)
  (property "Reference" "F4" (at 142.24 32.385 90) (effects (font (size 1.27 1.27)) (hide yes)))
  (property "Value" "Fuse" (at 142.113 35.433 90) (effects (font (size 1.27 1.27))))
  (property "Footprint" "" (at 142.24 40.513 90) (effects (font (size 1.27 1.27)) (hide yes)))
  (property "Datasheet" "~" (at 142.24 38.735 0) (effects (font (size 1.27 1.27)) (hide yes)))
  (property "Description" "Fuse" (at 142.24 38.735 0) (effects (font (size 1.27 1.27)) (hide yes)))
  (property "Current" "750mA continuous" (at 142.367 41.021 90) (effects (font (size 1.27 1.27))))
  (property "Current2" "5A for ~500ms" (at 142.113 42.799 90) (effects (font (size 1.27 1.27))))
  (pin "2")
  (pin "1"))
 (symbol
  (lib_id "Switch:SW_SPST")
  (at 173.355 38.735 0)
  (unit 1)
  (exclude_from_sim no)
  (in_bom yes)
  (on_board yes)
  (dnp no)
  (property "Reference" "SW2" (at 173.355 31.75 0) (effects (font (size 1.27 1.27)) (justify left) (hide yes)))
  (property "Value" "LVMS" (at 164.084 33.02 0) (effects (font (size 1.27 1.27)) (justify left)))
  (property "Footprint" "" (at 173.355 38.735 0) (effects (font (size 1.27 1.27)) (hide yes)))
  (property "Datasheet" "~" (at 173.355 38.735 0) (effects (font (size 1.27 1.27)) (hide yes)))
  (property "Description" "Single Pole Single Throw (SPST) switch" (at 173.355 38.735 0) (effects (font (size 1.27 1.27)) (hide yes)))
  (property "PN" "Littlefuse 08099080" (at 173.863 35.052 0) (effects (font (size 1.27 1.27))))
  (property "Current Rating" "150A" (at 173.355 41.021 0) (effects (font (size 1.27 1.27))))
  (pin "2")
  (pin "1"))
 (symbol
  (lib_id "power:GND")
  (at 107.315 125.73 0)
  (unit 1)
  (exclude_from_sim no)
  (in_bom yes)
  (on_board yes)
  (dnp no)
  (fields_autoplaced yes)
  (property "Reference" "#PWR011" (at 107.315 132.08 0) (effects (font (size 1.27 1.27)) (hide yes)))
  (property "Value" "GND" (at 107.315 130.81 0) (effects (font (size 1.27 1.27))))
  (property "Footprint" "" (at 107.315 125.73 0) (effects (font (size 1.27 1.27)) (hide yes)))
  (property "Datasheet" "" (at 107.315 125.73 0) (effects (font (size 1.27 1.27)) (hide yes)))
  (property "Description" "Power symbol creates a global label with name \"GND\" , ground" (at 107.315 125.73 0) (effects (font (size 1.27 1.27)) (hide yes)))
  (pin "1"))
 (symbol
  (lib_id "Simulation_SPICE:VDC")
  (at 107.95 50.8 0)
  (unit 1)
  (exclude_from_sim no)
  (in_bom yes)
  (on_board yes)
  (dnp no)
  (fields_autoplaced yes)
  (property "Reference" "V1" (at 111.76 49.4001 0) (effects (font (size 1.27 1.27)) (justify left)))
  (property "Value" "12V" (at 111.76 51.9401 0) (effects (font (size 1.27 1.27)) (justify left)))
  (property "Footprint" "" (at 107.95 50.8 0) (effects (font (size 1.27 1.27)) (hide yes)))
  (property "Datasheet" "https://ngspice.sourceforge.io/docs/ngspice-html-manual/manual.xhtml#sec_Independent_Sources_for" (at 107.95 50.8 0) (effects (font (size 1.27 1.27)) (hide yes)))
  (property "Description" "Voltage source, DC" (at 107.95 50.8 0) (effects (font (size 1.27 1.27)) (hide yes)))
  (property "Sim.Pins" "1=+ 2=-" (at 107.95 50.8 0) (effects (font (size 1.27 1.27)) (hide yes)))
  (property "Sim.Type" "DC" (at 107.95 50.8 0) (effects (font (size 1.27 1.27)) (hide yes)))
  (property "Sim.Device" "V" (at 107.95 50.8 0) (effects (font (size 1.27 1.27)) (justify left) (hide yes)))
  (pin "1")
  (pin "2"))
 (symbol
  (lib_id "Device:Battery")
  (at 73.025 151.13 270)
  (mirror x)
  (unit 1)
  (exclude_from_sim no)
  (in_bom yes)
  (on_board yes)
  (dnp no)
  (property "Reference" "BT1" (at 74.8666 147.955 0) (effects (font (size 1.27 1.27)) (justify left) (hide yes)))
  (property "Value" "CELLS" (at 69.977 154.813 90) (effects (font (size 1.27 1.27)) (justify left)))
  (property "Footprint" "" (at 74.549 151.13 90) (effects (font (size 1.27 1.27)) (hide yes)))
  (property "Datasheet" "~" (at 74.549 151.13 90) (effects (font (size 1.27 1.27)) (hide yes)))
  (property "Description" "Multiple-cell battery" (at 73.025 151.13 0) (effects (font (size 1.27 1.27)) (hide yes)))
  (property "Config" "108s5p" (at 72.9892 158.0105 90) (effects (font (size 1.27 1.27))))
  (pin "2")
  (pin "1"))
 (symbol
  (lib_id "Relay:Relay_SPST-NO")
  (at 59.69 128.905 90)
  (mirror x)
  (unit 1)
  (exclude_from_sim no)
  (in_bom yes)
  (on_board yes)
  (dnp no)
  (property "Reference" "K7" (at 59.69 144.145 90) (effects (font (size 1.27 1.27)) (hide yes)))
  (property "Value" "- AIR" (at 55.626 115.316 90) (effects (font (size 1.905 1.905)) (justify right)))
  (property "Footprint" "" (at 60.96 140.335 0) (effects (font (size 1.27 1.27)) (justify left) (hide yes)))
  (property "Datasheet" "~" (at 59.69 128.905 0) (effects (font (size 1.27 1.27)) (hide yes)))
  (property "Description" "Relay SPST, normally open, EN50005" (at 59.69 128.905 0) (effects (font (size 1.27 1.27)) (hide yes)))
  (property "PN" "EV200HAANA" (at 59.69 117.602 90) (effects (font (size 1.27 1.27))))
  (property "Coil Current" "156mA" (at 50.8 126.746 90) (effects (font (size 1.27 1.27))))
  (property "Contact Current" "500A" (at 51.816 133.35 90) (effects (font (size 1.27 1.27))))
  (pin "14")
  (pin "13")
  (pin "A1")
  (pin "A2")))
